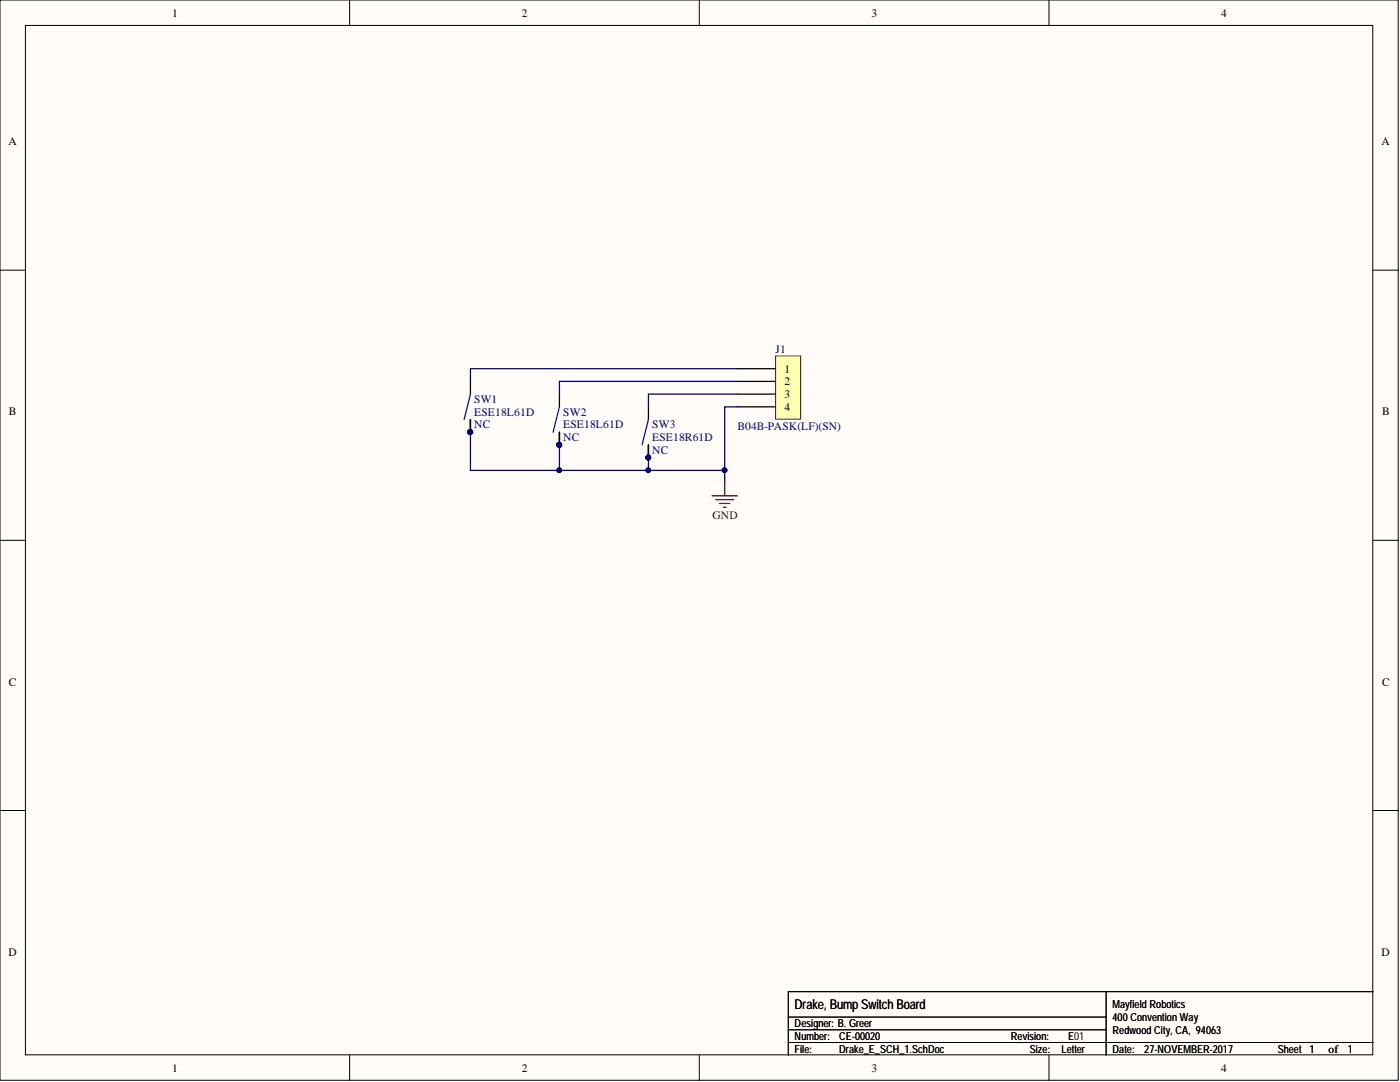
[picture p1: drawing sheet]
<svg xmlns="http://www.w3.org/2000/svg" width="279mm" height="216mm" viewBox="0 0 279 216" stroke-linecap="round" stroke-linejoin="round" font-family="sans-serif">
<g fill="#fffcf8" stroke="#000" stroke-width=".2">
<path d="M0 0h279v215.6h-279z"/>
<path d="M5.1 5.1h268.9v205.4h-268.9z"/>
</g>
<g fill="none" stroke="#000" stroke-width=".2">
<path d="M69.8 0v5.1M139.6 0v5.1M209.3 0v5.1M0 53.9h5.1M274 53.9h5.1M0 107.8h5.1M274 107.8h5.1M0 161.7h5.1M274 161.7h5.1M220.8 197.9v12.7M274 197.9h-116.7v12.7M69.8 210.6v5"/>
<path d="M139.6 210.6v5M157.3 208h116.7M157.3 205.5h63.5M157.3 202.9h63.5M209.3 210.6v5"/>
</g>
<path d="M154.8 71h5v12.6h-5z" fill="#ffffb0" stroke="#800000" stroke-width=".2"/>
<path d="M93.9 76.1v2.5M111.6 78.6v2.6M147.2 73.6h7.6M147.2 76.1h7.6M147.2 78.6h7.6M93.9 83.7v2.6M111.6 86.3v2.5M129.4 81.2v2.5M129.4 88.8v2.5M147.2 81.2h7.6" fill="none" stroke="#000" stroke-width=".25"/>
<g fill="#000080" stroke="#000080" stroke-width=".2">
<circle cx="93.8" cy="86.2" r=".47"/>
<circle cx="111.6" cy="88.8" r=".47"/>
<circle cx="129.4" cy="91.3" r=".47"/>
<circle cx="144.6" cy="93.8" r=".47"/>
<circle cx="129.4" cy="93.8" r=".47"/>
<circle cx="111.6" cy="93.8" r=".47"/>
</g>
<path d="M93.9 78.6l-1.3 5.1M111.6 81.2l-1.2 5.1M129.4 83.7l-1.3 5.1" fill="none" stroke="#00f" stroke-width=".25"/>
<path d="M147.2 78.6h-17.8v2.6M147.2 76.1h-35.6v2.5M147.2 73.6h-53.3v2.5M93.9 86.3v7.6h17.7M111.6 88.8v5.1h17.8M129.4 91.3v2.6h15.2M147.2 81.2h-2.6v15.2" fill="none" stroke="#000080" stroke-width=".25"/>
<path d="M142.1 98.9h5.1M142.9 99.7h3.5M144.6 96.4v2.5M143.6 100.5h2M144.4 101.2h.5" fill="none" stroke="#800000" stroke-width=".25"/>
<text font-size="2.7" x="158.6" y="201.3">Drake, BumpSwitch Board</text>
<g font-size="2.3">
<text x="34.3" y="3.3">1</text>
<text x="104.1" y="3.3">2</text>
<text x="173.9" y="3.3">3</text>
<text x="243.7" y="3.3">4</text>
<text x="1.7" y="29">A</text>
<text x="275.7" y="29">A</text>
<text x="156.6" y="74.3">1</text>
<text x="156.6" y="76.9">2</text>
<text x="1.8" y="82.9">B</text>
<text x="156.6" y="79.4">3</text>
<text x="156.6" y="81.9">4</text>
<text x="275.8" y="82.9">B</text>
<text x="1.8" y="136.8">C</text>
<text x="275.8" y="136.8">C</text>
<text x="1.7" y="190.7">D</text>
<text x="275.7" y="190.7">D</text>
<text x="34.3" y="213.9">1</text>
<text x="104.1" y="213.9">2</text>
<text x="173.9" y="213.9">3</text>
<text x="243.7" y="213.9">4</text>
<text x="265.2" y="210">of</text>
</g>
<g font-size="2.3" fill="#000080">
<text x="154.8" y="70.5">J1</text>
<text x="94.6" y="80.4">SW1</text>
<text x="94.6" y="83">ESE18L61D</text>
<text x="112.4" y="83">SW2</text>
<text x="94.6" y="85.5">NC</text>
<text x="112.4" y="88">NC</text>
<text x="112.4" y="85.5">ESE18L61D</text>
<text x="130.2" y="85.5">SW3</text>
<text x="130.2" y="88">ESE18R61D</text>
<text x="147.2" y="85.7">B04B-PASK(LF)(SN)</text>
<text x="130.2" y="90.6">NC</text>
</g>
<text font-size="2.3" fill="#800000" x="142.2" y="103.5">GND</text>
<g font-size="2.2">
<text x="222" y="201.2">Mayfield Robotics</text>
<text x="222" y="203.7">400 Convention Way</text>
<text x="158.6" y="207.5">Number:</text>
<text x="158.6" y="205">Designer: B. Greer</text>
<text x="167.5" y="207.5">CE-00020</text>
<text x="201.7" y="207.5">Revision:</text>
<text x="213.1" y="207.5">E01</text>
<text x="213.1" y="207.5">E</text>
<text x="222" y="206.2">Redwood City, CA, 94063</text>
<text x="158.6" y="210">File:</text>
<text x="167.5" y="210">Drake_E_SCH_1.SchDoc</text>
<text x="205.5" y="210">Size:</text>
<text x="211.9" y="210">Letter</text>
<text x="222" y="210">Date:</text>
<text x="228.4" y="210">27-NOVEMBER-2017</text>
<text x="255" y="210">Sheet 1</text>
<text x="269" y="210">1</text>
</g>
</svg>
